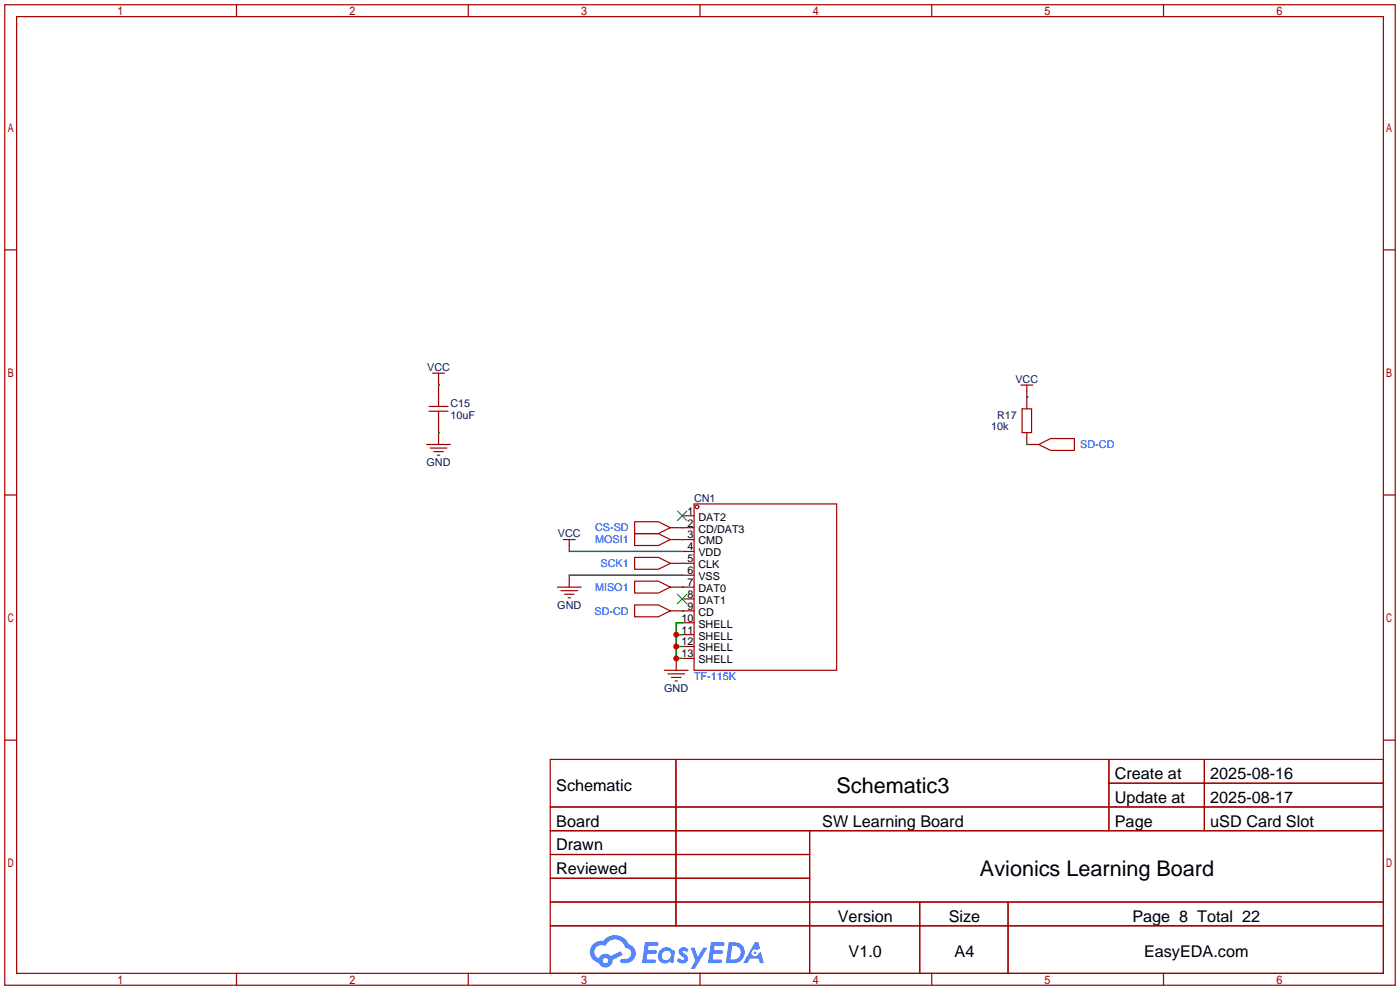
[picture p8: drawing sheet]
<svg xmlns="http://www.w3.org/2000/svg" width="299mm" height="212mm" viewBox="0 0 299 212" stroke-linecap="round" stroke-linejoin="round" font-family="sans-serif">
<g fill="none" stroke="#a10000" stroke-width=".25">
<path d="M1 1h297.2v209.6h-297.2zM3.6 3.6h292.1v204.4h-292.1zM50.5 1v2.6M100.1 1v2.6M149.6 1v2.6M199.1 1v2.6M248.7 1v2.6M1 53.4h2.6M295.7 53.4h2.5M1 105.8h2.6M295.7 105.8h2.5M1 158.2h2.6"/>
<path d="M295.7 158.2h2.5M117.6 162.3h178.1v45.7h-178.1zM117.6 172.5h178.1M117.6 177.5h178.1M144.5 162.3v35.6M173 177.5v30.5M237 162.3v15.2M237 167.4h58.7M257.4 162.3v15.2M117.6 182.6h55.4M117.6 192.8h178.1M117.6 187.7h55.4"/>
<path d="M117.6 197.9h178.1M196.6 192.8v15.2M215.4 192.8v15.2M50.5 208v2.6M100.1 208v2.6M149.6 208v2.6M199.1 208v2.6M248.7 208v2.6"/>
</g>
<g fill="#5487ff">
<path d="M145.3 202.7a1.3 1.3 0 0 1 1.9 .3l-.4 .6a.54 .54 0 0 0-.9-.2l.1 .2a1.34 1.34 0 0 1 .9 1.8 1.47 1.47 0 0 1-2.3-.1l.5-.6 .8 .5a.31 .31 0 0 0 .4-.3 .31 .31 0 0 0-.3-.4 1.12 1.12 0 0 1-.7-1.8z"/>
<path d="M147.6 202.5h.9l.6 2 1.2-2h.9l-2.7 4.6h-.9l1-1.7z"/>
<path d="M137.8 201.4h1.7a1.31 1.31 0 0 1 1.2 .2 .4 .4 0 0 1-.3 .5l-1.8 .1-.1 .9h1.6a.4 .4 0 0 1 .4 .4 .4 .4 0 0 1-.5 .4h-1.6l-.2 1.2h1.4a.46 .46 0 0 1 .5 0 .46 .46 0 0 1 .1 .5l-.4 .2h-2.6z"/>
<path d="M151.9 201.4h1.7a1.32 1.32 0 0 1 1.2 .2 .39 .39 0 0 1-.3 .5l-1.8 .1-.1 .9h1.6a.4 .4 0 0 1 .4 .4 .4 .4 0 0 1-.4 .4h-1.7l-.2 1.2h1.4a.46 .46 0 0 1 .5 0 .46 .46 0 0 1 .1 .5l-.4 .2h-2.6z"/>
<path d="M161.3 201.4h.8l.3 1.3-.6 .4a.75 .75 0 0 0-1.1 .3 .75 .75 0 0 0 .5 1 .75 .75 0 0 0 .9-.7l.5-.2 .6 2.3h-.8l-.3-.9h-1.8l-.5 .9h-1z"/>
<path d="M155.7 201.4l-.6 4.4h1.5a2.27 2.27 0 0 0 2.6-2.2 2.27 2.27 0 0 0-2.7-2.2zM156.5 202.1a1.5 1.5 0 0 1 1.8 1.6 1.5 1.5 0 0 1-1.9 1.4h-.3z"/>
<path d="M141.2 203a1.6 1.6 0 0 0-.3 2.3 1.6 1.6 0 0 0 2.3 .2l.7 .3 .3-2.4-.1-.3-.5-.1a1.58 1.58 0 0 0-2.4 0zM141.8 203.5a.98 .98 0 0 1 1.6 .4 .98 .98 0 0 1-1.1 1.3 .94 .94 0 0 1-.9-.7 .94 .94 0 0 1 .4-1z"/>
<path d="M126.8 201.8a2.37 2.37 0 0 0 1.1 4 1.54 1.54 0 0 0 1.8 1 1.54 1.54 0 0 0 1.2-1.6l2.2-1.1-.5-.8-2 1a1.57 1.57 0 0 0-2.7 .5 1.5 1.5 0 0 1-.7-2.1 1.5 1.5 0 0 1 2.2-.5 2.23 2.23 0 0 1 2.3-1.4 2.23 2.23 0 0 1 2 1.8 1.16 1.16 0 0 1 1.2 1.1 1.16 1.16 0 0 1-1.1 1.2h-.7a.47 .47 0 0 0-.5 .4 .47 .47 0 0 0 .4 .5 2.17 2.17 0 0 0 2.5-.9 2.17 2.17 0 0 0-.3-2.7l-.8-.4a3.2 3.2 0 0 0-5.5-.7l-1.1 .1zM128.8 205.3a.6 .6 0 0 1 1.2 0 .6 .6 0 0 1-1.2 0z"/>
<circle cx="161.4" cy="203.6" r=".28"/>
</g>
<g fill="none" stroke="#a10000" stroke-width=".25">
<path d="M92.5 79.8h2.5M93.7 79.8v7.1M91.2 95h5.1M91.7 87.9h4.1M91.7 86.9h4.1M91.9 95.8h3.6M92.7 96.5h2M93.5 97.3h.5M93.7 87.9v7.1M218.2 82.3h2.5M218.4 87.4h2.1v5.1h-2.1zM219.5 82.3v5.1"/>
<path d="M219.5 92.5v2.5h2.5M222 95l2.5-1.3h5.1v2.6h-5.1zM120.4 115.3h2.5M121.7 115.3v2.6M135.6 111.5h5.1l2.6 1.3-2.6 1.2h-5.1zM135.6 114h5.1l2.6 1.3-2.6 1.3h-5.1zM135.6 119.1h5.1l2.6 1.3-2.6 1.3h-5.1zM143.3 112.8h5M143.3 115.3h5M145.8 110.2h2.5M145.8 117.9h2.5M148.3 107.7h30.5v35.6h-30.5z"/>
<path d="M119.1 125.5h5.1M119.9 126.2h3.5M120.6 127h2.1M121.4 127.8h.5M121.7 122.9v2.6M135.6 129.3h5.1l2.6 1.3-2.6 1.2h-5.1zM135.6 124.2h5.1l2.6 1.3-2.6 1.2h-5.1zM143.3 120.4h5M143.3 125.5h5M143.3 130.6h5M145.8 122.9h2.5M145.8 128h2.5"/>
<path d="M145.8 133.1h2.5M145.8 135.6h2.5M145.8 138.2h2.5M142 143.3h5.1M142.7 144h3.6M143.5 144.8h2M144.3 145.5h.5M144.5 140.7v2.6M145.8 140.7h2.5"/>
<circle cx="149" cy="108.3" r=".38"/>
</g>
<g fill="none" stroke="#008700" stroke-width=".25">
<path d="M93.7 82.3h.1M93.7 92.5h.1M219.5 95h.1M219.5 84.8h.1M121.7 117.9h24.1M145.8 112.8h.1M145.8 115.3h.1M121.7 122.9h24.1M144.5 135.6h1.3M144.5 138.2h1.3M145.8 130.6h.1M145.8 120.4h.1"/>
<path d="M145.8 125.5h.1M145.8 133.1h-1.3v7.6h1.3"/>
</g>
<path d="M144.8 109.2l2 2.1M146.8 109.2l-2 2.1M144.8 127l2 2M146.8 127l-2 2" fill="none" stroke="#3c3" stroke-width=".25"/>
<g fill="#c00">
<circle cx="144.5" cy="135.6" r=".63"/>
<circle cx="144.5" cy="138.2" r=".63"/>
<circle cx="144.5" cy="140.7" r=".63"/>
</g>
<g font-size="4.6">
<text x="178.8" y="169.4">Schematic3</text>
<text x="209.4" y="187.2">Avionics Learning Board</text>
</g>
<g font-size="3.5">
<text x="238.3" y="166.5">Create at</text>
<text x="258.7" y="166.5">2025-08-16</text>
<text x="118.9" y="169.1">Schematic</text>
<text x="238.3" y="171.6">Update at</text>
<text x="258.7" y="171.6">2025-08-17</text>
<text x="118.9" y="176.7">Board</text>
<text x="175.7" y="176.7">SW Learning Board</text>
<text x="238.3" y="176.7">Page</text>
<text x="258.7" y="176.7">uSD Card Slot</text>
<text x="118.9" y="181.8">Drawn</text>
<text x="118.9" y="186.8">Reviewed</text>
<text x="179.1" y="197">Version</text>
<text x="202.8" y="197">Size</text>
<text x="242" y="197">Page 8 Total 22</text>
<text x="181.4" y="204.6">V1.0</text>
<text x="204" y="204.6">A4</text>
<text x="244.5" y="204.6">EasyEDA.com</text>
</g>
<g font-size="2.3" fill="#000080">
<text x="91.3" y="79.3">VCC</text>
<text x="217" y="81.8">VCC</text>
<text x="96.3" y="86.9">C15</text>
<text x="96.3" y="89.5">10uF</text>
<text x="213.1" y="89.5">R17</text>
<text x="211.8" y="92">10k</text>
<text x="91.2" y="99.6">GND</text>
<text x="148.3" y="107.2">CN1</text>
<text x="119.2" y="114.9">VCC</text>
<text x="119.1" y="130.1">GND</text>
<text x="142" y="147.9">GND</text>
</g>
<g font-size="2.3" fill="#00f">
<text x="230.9" y="95.8">SD-CD</text>
<text x="127.2" y="113.6">CS-SD</text>
<text x="127.2" y="116.1">MOSI1</text>
<text x="128.3" y="121.2">SCK1</text>
<text x="127.1" y="131.4">SD-CD</text>
<text x="127.2" y="126.3">MISO1</text>
<text x="148.3" y="145.3">TF-115K</text>
</g>
<g font-size="2.3">
<text x="146.9" y="110">1</text>
<text x="146.9" y="112.5">2</text>
<text x="149.3" y="111.3">DAT2</text>
<text x="149.3" y="113.8">CD/DAT3</text>
<text x="146.9" y="115.1">3</text>
<text x="146.9" y="117.6">4</text>
<text x="149.3" y="116.4">CMD</text>
<text x="149.3" y="118.9">VDD</text>
<text x="146.9" y="120.2">5</text>
<text x="146.9" y="122.7">6</text>
<text x="146.9" y="125.2">7</text>
<text x="149.3" y="121.4">CLK</text>
<text x="149.3" y="124">VSS</text>
<text x="146.9" y="127.8">8</text>
<text x="146.9" y="130.3">9</text>
<text x="149.3" y="126.5">DAT0</text>
<text x="149.3" y="129.1">DAT1</text>
<text x="149.3" y="131.6">CD</text>
<text x="145.6" y="132.9">10</text>
<text x="145.6" y="135.4">11</text>
<text x="145.6" y="137.9">12</text>
<text x="149.3" y="134.1">SHELL</text>
<text x="149.3" y="136.7">SHELL</text>
<text x="145.6" y="140.5">13</text>
<text x="149.3" y="139.2">SHELL</text>
<text x="149.3" y="141.8">SHELL</text>
</g>
</svg>
